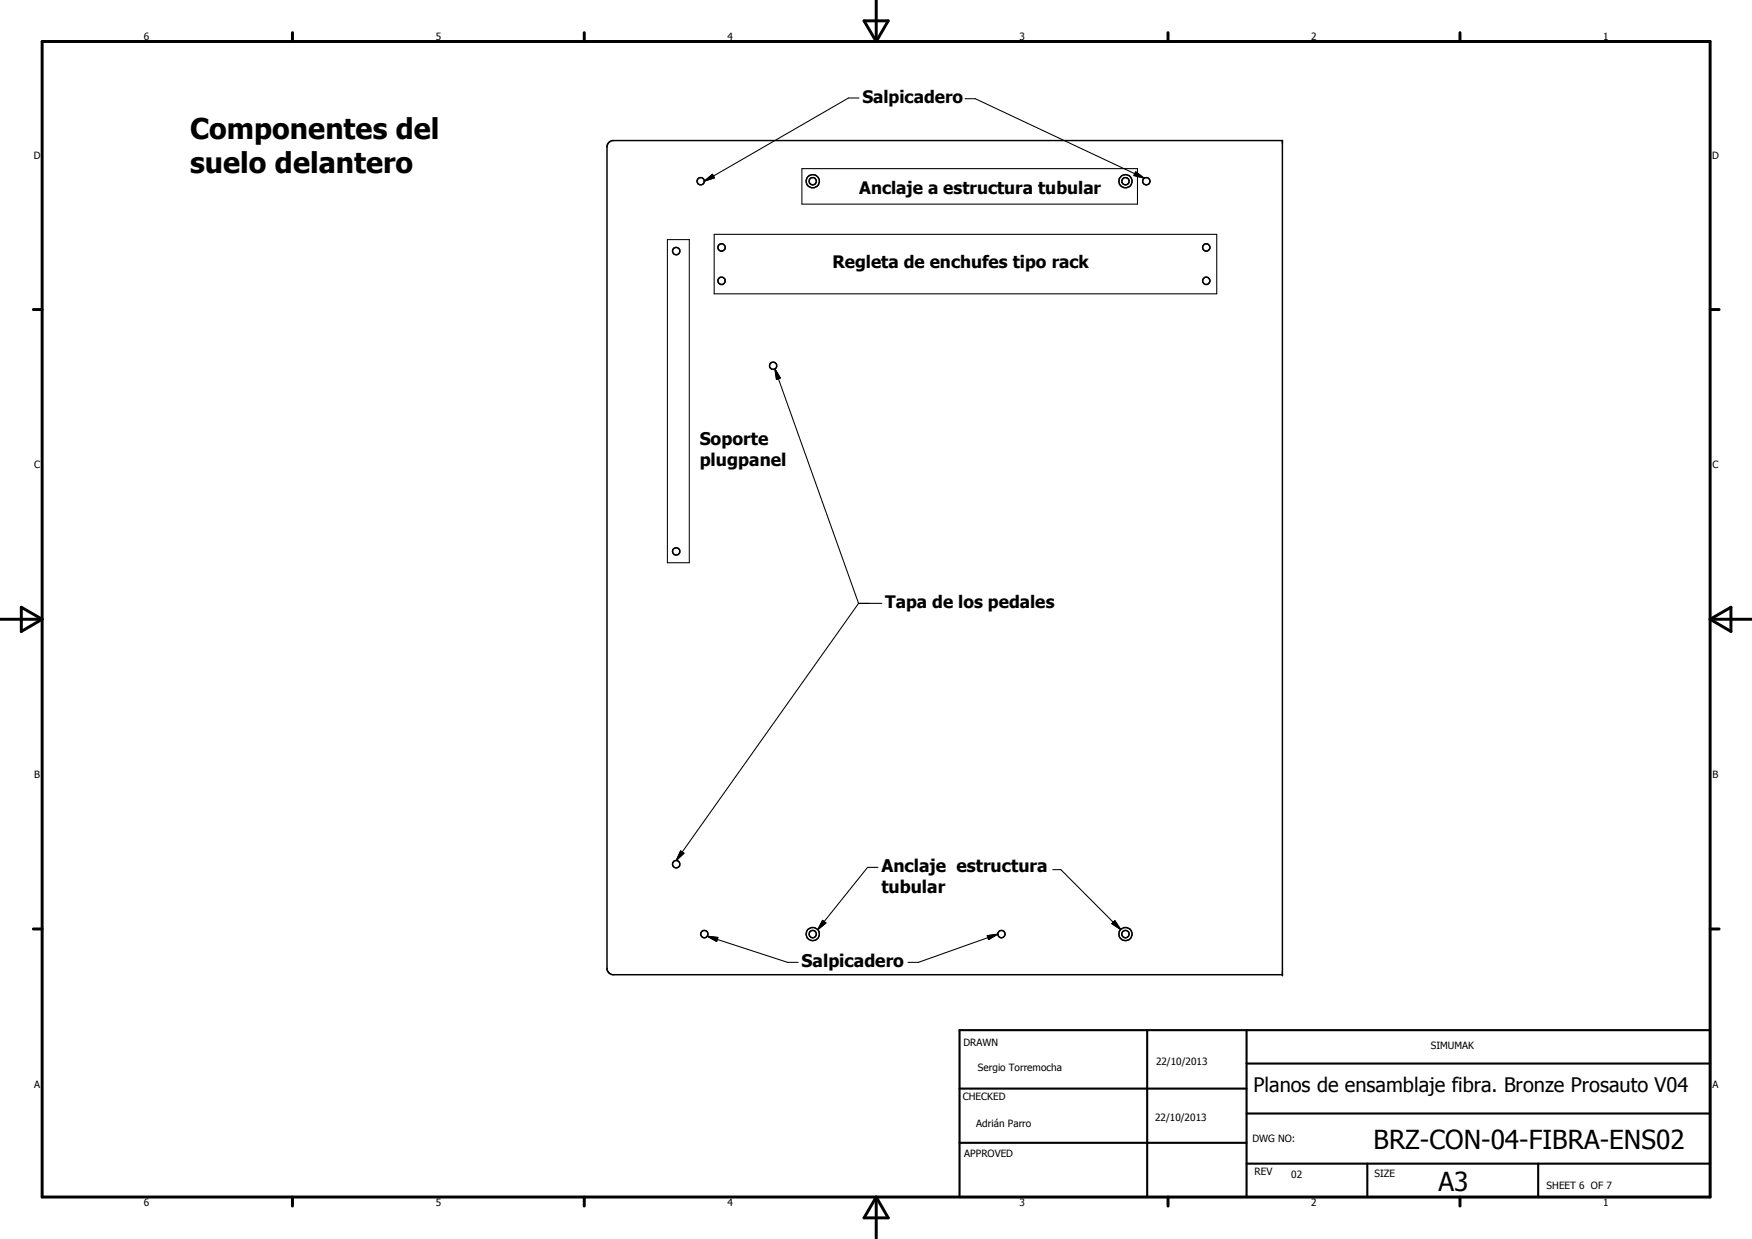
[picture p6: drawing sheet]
<svg xmlns="http://www.w3.org/2000/svg" width="420mm" height="297mm" viewBox="0 0 420 297" stroke-linecap="round" stroke-linejoin="round" font-family="sans-serif">
<g fill="none" stroke="#000" stroke-width=".35">
<path d="M146.1 34.1l.8-.4h160.6v200h-160.6a1.7 1.7 0 0 1-1.3-1.4v-197.2z"/>
<circle cx="168.1" cy="43.4" r=".88"/>
<circle cx="173.1" cy="59.3" r=".89"/>
<circle cx="194.9" cy="43.4" r=".88"/>
<circle cx="194.9" cy="43.4" r="1.57"/>
<circle cx="269.9" cy="43.4" r=".88"/>
<circle cx="269.9" cy="43.5" r="1.57"/>
<circle cx="274.9" cy="43.4" r=".88"/>
<circle cx="289.3" cy="59.3" r=".87"/>
<circle cx="162.2" cy="60.2" r=".88"/>
<circle cx="173" cy="67.3" r=".89"/>
<circle cx="289.3" cy="67.4" r=".88"/>
<circle cx="185.4" cy="87.7" r=".88"/>
<circle cx="162.2" cy="132.2" r=".88"/>
<circle cx="162.2" cy="207.2" r=".88"/>
<circle cx="168.9" cy="223.9" r=".88"/>
<circle cx="194.9" cy="224" r=".88"/>
<circle cx="194.9" cy="223.9" r="1.58"/>
<circle cx="240.2" cy="223.9" r=".88"/>
<circle cx="269.9" cy="223.9" r=".88"/>
<circle cx="269.9" cy="223.9" r="1.59"/>
</g>
<g fill="#000">
<circle cx="307.5" cy="33.7" r=".18"/>
<circle cx="307.5" cy="233.7" r=".18"/>
</g>
<g fill="none" stroke="#000" stroke-width=".71">
<path d="M10.1 9.9h400v277.1h-400zM70.1 7.8v2.1M140.1 7.8v2.1M207.2 5h5.8l-2.9 4.9zM210.1 0v9.9M280.1 7.8v2.1M350.1 7.8v2.1M8 74.2h2.1M410.1 74.2h2.2M.1 148.5h10M5.1 145.6l5 2.9-5 2.9zM410.1 148.5h10"/>
<path d="M410.1 148.5l5-2.9v5.8zM8 222.7h2.1M410.1 222.7h2.2M70.1 287v2.1M140.1 287v2.1M210.1 287v10M210.1 287l2.9 5h-5.8zM280.1 287v2.1M350.1 287v2.1"/>
</g>
<path d="M230.1 247h180v40h-180zM275.1 247v40M298.9 255h111.2M298.9 247v40M230.1 274h68.8M230.1 261h68.8M298.9 279h111.2M298.9 267h111.2M327.9 279v8M368.9 279v8" fill="none" stroke="#000" stroke-width=".51"/>
<g fill="none" stroke="#000" stroke-width=".25">
<path d="M206 23.5h-2.5l-34.6 19.9M231.4 23.7h2.5l40.5 19M160.1 57.4h5.2v77.5h-5.2zM168.9 43.4l1.9-1.6 .6 .8zM171.3 56.2h120.5v14.2h-120.5zM192.3 40.4h80.5v8.5h-80.5zM272.4 41.2l2 1.5-2.5-.6zM185.8 88.4l1.3 2.2-.9 .4zM185.8 88.4l20.1 56.3M205.9 144.7l-43.7 61.6M205.9 144.7h5.6M163.2 204l.8 .6-1.8 1.7z"/>
<path d="M210.6 207.9h-2.5l-12 15M252.5 208.5h1.9l14.4 14.3M169.6 224.5l2.6 .2-.3 1zM169.6 224.5l19.3 6.2h2.5M197.3 220.6l.8 .7-2 1.6zM236.8 224.3l2.5-.4-2.2 1.4zM239.3 223.9l-19.1 6.8h-2.4M267.4 220.7l1.4 2.1-2.2-1.4z"/>
</g>
<path d="M168.9 43.4l1.9-1.6 .6 .8zM272.4 41.2l2 1.5-2.5-.6zM185.8 88.4l1.3 2.2-.9 .4zM163.2 204l.8 .6-1.8 1.7zM169.6 224.5l2.6 .2-.3 1zM197.3 220.6l.8 .7-2 1.6zM236.8 224.3l2.5-.4-2.2 1.4zM267.4 220.7l1.4 2.1-2.2-1.4z" fill="#000"/>
<g font-size="6.9">
<text x="45.6" y="33.3">Componentes del</text>
<text x="45.6" y="41.6">suelo delantero</text>
</g>
<g font-size="6.3">
<text x="329.4" y="275.4">BRZ-CON-04-FIBRA-ENS02</text>
<text x="345" y="285.6">A3</text>
</g>
<text font-size="4.8" x="300.6" y="261.8">Planos de ensamblaje fibra. Bronze Prosauto V04</text>
<g font-size="4.2">
<text x="167.8" y="106.6">Soporte</text>
<text x="167.8" y="111.7">plugpanel</text>
<text x="211.4" y="209.1">Anclaje estructura</text>
<text x="211.4" y="214.2">tubular</text>
<text x="192.2" y="231.9">Salpicadero</text>
</g>
<g font-size="4.1">
<text x="206.8" y="24.7">Salpicadero</text>
<text x="206.1" y="46.5">Anclaje a estructura tubular</text>
<text x="199.6" y="64.2">Regleta de enchufes tipo rack</text>
<text x="212.3" y="145.8">Tapa de los pedales</text>
</g>
<g font-size="2.4">
<text x="34.5" y="9.6">6</text>
<text x="104.5" y="9.6">5</text>
<text x="174.5" y="9.6">4</text>
<text x="244.5" y="9.6">3</text>
<text x="314.4" y="9.6">2</text>
<text x="384.5" y="9.6">1</text>
<text x="8.1" y="38">D</text>
<text x="410.6" y="38">D</text>
<text x="8.2" y="112.2">C</text>
<text x="410.7" y="112.2">C</text>
<text x="8.2" y="186.5">B</text>
<text x="410.7" y="186.5">B</text>
<text x="231" y="250.7">DRAWN</text>
<text x="343.1" y="251.5">SIMUMAK</text>
<text x="234.5" y="256.7">Sergio Torremocha</text>
<text x="277.2" y="255.3">22/10/2013</text>
<text x="8.2" y="260.7">A</text>
<text x="230.9" y="263.8">CHECKED</text>
<text x="410.7" y="260.7">A</text>
<text x="277" y="268.8">22/10/2013</text>
<text x="234.1" y="270.3">Adrián Parro</text>
<text x="300.3" y="273.7">DWG NO:</text>
<text x="231.3" y="277.4">APPROVED</text>
<text x="300.9" y="281.8">REV</text>
<text x="309.6" y="282.5">02</text>
<text x="329.6" y="282.2">SIZE</text>
<text x="370.9" y="285.1">SHEET 6 OF 7</text>
<text x="34.5" y="289.1">6</text>
<text x="104.5" y="289.1">5</text>
<text x="174.5" y="289.1">4</text>
<text x="244.5" y="289.1">3</text>
<text x="314.4" y="289.1">2</text>
<text x="384.5" y="289.1">1</text>
</g>
</svg>
